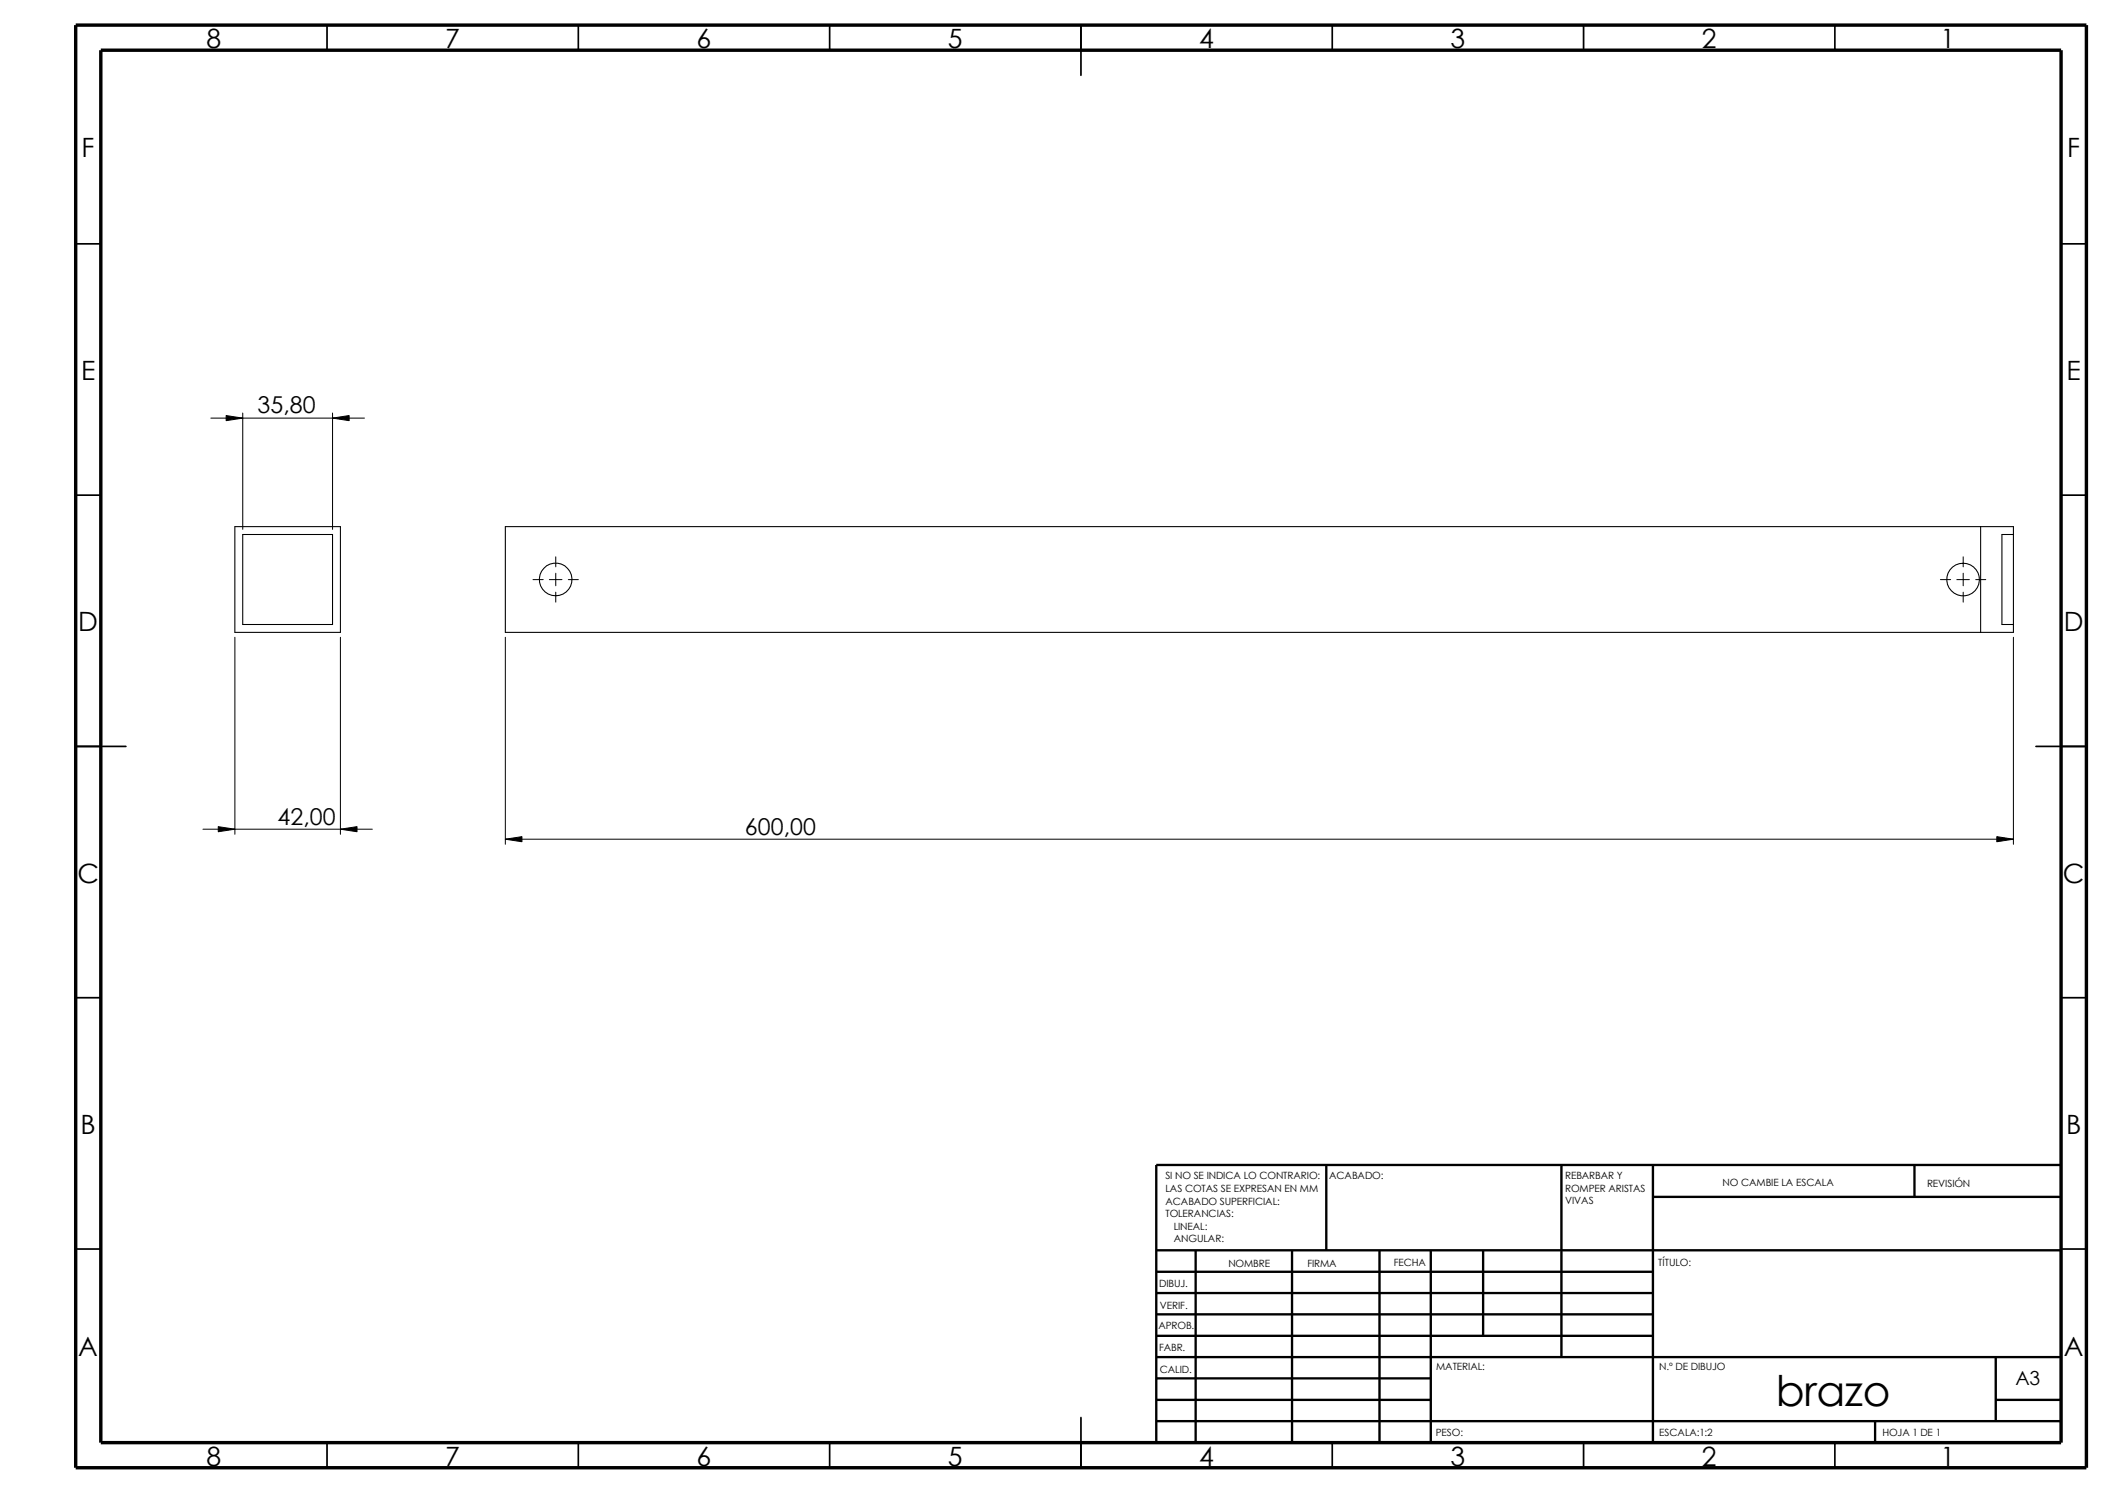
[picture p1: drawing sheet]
<svg xmlns="http://www.w3.org/2000/svg" width="420mm" height="297mm" viewBox="0 0 420 297" stroke-linecap="round" stroke-linejoin="round" font-family="sans-serif">
<g fill="none" stroke="#000" stroke-width=".34">
<path d="M65.1 5v5M115.1 5v5M165 5v5M215 5v10M265 5v5M315 5v5M365 5v5M15.1 48.5h5M410 48.5h5.1M15.1 98.5h5M410 98.5h5.1M15.1 148.5h9.9"/>
<path d="M405 148.5h10.1M15.1 198.5h5M410 198.5h5.1M15.1 248.5h5M410 248.5h5.1M65.1 287v5M115.1 287v5M165 287v5M215 282v10M265 287v5M315 287v5M365 287v5"/>
</g>
<g fill="none" stroke="#000" stroke-width=".47">
<path d="M263.9 231.8v17M310.6 231.8v38.2M328.8 231.8v55.2M328.8 238.1h81.2M380.9 231.8v6.3M410 231.8h-180v55.2M230 248.8h180M230 257.3h98.8M230 253h98.8M237.9 248.8v38.2M257 248.8v38.2M274.4 248.8v38.2"/>
<path d="M284.6 248.8v38.2M295.1 248.8v17M230 265.8h98.8M230 261.5h98.8M230 278.5h54.6M230 274.2h54.6M230 270h180M397 278.5h13M397 270v12.7M230 282.7h180M373 282.7v4.3"/>
</g>
<path d="M15.1 5h400v287h-400zM20.1 10h389.9v277h-389.9z" fill="none" stroke="#000" stroke-width=".68" stroke-linecap="butt"/>
<g fill="none" stroke="#000" stroke-width=".21">
<path d="M46.7 104.8h21v21h-21zM48.3 106.3h17.9v17.9h-17.9zM100.5 104.8h300v21h-300zM394 104.8v21M400.5 106.3h-2.2v17.9h2.2"/>
<circle cx="110.5" cy="115.3" r="3.2"/>
<circle cx="390.5" cy="115.3" r="3.2"/>
</g>
<g fill="none" stroke="#000" stroke-width=".2">
<path d="M41.9 83.2h30.6M45 82.7l3.3 .5-3.3 .5zM48.3 82.2v23.1M66.2 83.2l3.3-.5v1zM66.2 82.2v23.1M106 115.3h2.1M109.3 115.3h2.5M110.6 110.8v2M110.6 114v2.5M110.6 117.8v2M113.1 115.3h2M386 115.3h2.1"/>
<path d="M389.3 115.3h2.5M390.6 110.8v2M390.6 114v2.5M390.6 117.8v2M393.1 115.3h1.9M46.7 126.8v39.2M67.7 126.8v39.2M100.5 126.8v41.2M400.5 126.8v41.2M40.4 165h33.7M43.4 164.5l3.3 .5-3.3 .5zM67.7 165l3.3-.5v1z"/>
<path d="M100.5 167l3.3-.5v1zM100.5 167h300M397.2 166.5l3.3 .5-3.3 .5z"/>
</g>
<path d="M45 82.7l3.3 .5-3.3 .5zM66.2 83.2l3.3-.5v1zM43.4 164.5l3.3 .5-3.3 .5zM67.7 165l3.3-.5v1zM100.5 167l3.3-.5v1zM397.2 166.5l3.3 .5-3.3 .5z" fill="#000"/>
<text font-size="8.4" x="353.3" y="279.7">brazo</text>
<g font-size="5.3">
<text x="41.1" y="9.6">8</text>
<text x="88.6" y="9.6">7</text>
<text x="138.6" y="9.6">6</text>
<text x="188.6" y="9.6">5</text>
<text x="238.6" y="9.6">4</text>
<text x="288.6" y="9.6">3</text>
<text x="338.6" y="9.6">2</text>
<text x="386.1" y="9.6">1</text>
<text x="16.2" y="31.3">F</text>
<text x="411.3" y="31.3">F</text>
<text x="16.1" y="75.6">E</text>
<text x="411.1" y="75.6">E</text>
<text x="15.6" y="125.6">D</text>
<text x="410.6" y="125.6">D</text>
<text x="15.4" y="175.6">C</text>
<text x="410.4" y="175.6">C</text>
<text x="16" y="225.6">B</text>
<text x="411" y="225.6">B</text>
<text x="15.6" y="269.8">A</text>
<text x="410.6" y="269.8">A</text>
<text x="41.1" y="291.6">8</text>
<text x="88.6" y="291.6">7</text>
<text x="138.6" y="291.6">6</text>
<text x="188.6" y="291.6">5</text>
<text x="238.6" y="291.6">4</text>
<text x="288.6" y="291.6">3</text>
<text x="338.6" y="291.6">2</text>
<text x="386.1" y="291.6">1</text>
</g>
<g font-size="4.6">
<text x="51.2" y="82.3">35,80</text>
<text x="55.2" y="164">42,00</text>
<text x="148.2" y="166">600,00</text>
</g>
<text font-size="3.9" x="400.9" y="275.5">A3</text>
<g font-size="2">
<text x="231.8" y="234.7">SI NO SE INDICA LO CONTRARIO:</text>
<text x="231.8" y="237.2">LAS COTAS SE EXPRESAN EN MM</text>
<text x="231.8" y="239.6">ACABADO SUPERFICIAL:</text>
<text x="264.4" y="234.7">ACABADO:</text>
<text x="311.4" y="234.6">REBARBAR Y</text>
<text x="311.4" y="237.1">ROMPER ARISTAS</text>
<text x="311.4" y="239.6">VIVAS</text>
<text x="342.7" y="236">NO CAMBIE LA ESCALA</text>
<text x="383.4" y="236.2">REVISIÓN</text>
<text x="231.8" y="242.1">TOLERANCIAS:</text>
<text x="233.5" y="244.6">LINEAL:</text>
<text x="233.5" y="247.1">ANGULAR:</text>
<text x="277.3" y="252">FECHA</text>
<text x="329.9" y="252">TÍTULO:</text>
<text x="230.6" y="256.1">DIBUJ.</text>
<text x="244.4" y="252.1">NOMBRE</text>
<text x="260.1" y="252">FIRMA</text>
<text x="230.7" y="260.4">VERIF.</text>
<text x="230.5" y="264.5">APROB.</text>
<text x="230.6" y="268.8">FABR.</text>
<text x="230.7" y="273.2">CALID.</text>
<text x="285.7" y="272.6">MATERIAL:</text>
<text x="330.1" y="272.6">N.º DE DIBUJO</text>
<text x="285.7" y="285.6">PESO:</text>
<text x="330.1" y="285.7">ESCALA:1:2</text>
<text x="374.5" y="285.7">HOJA 1 DE 1</text>
</g>
</svg>
